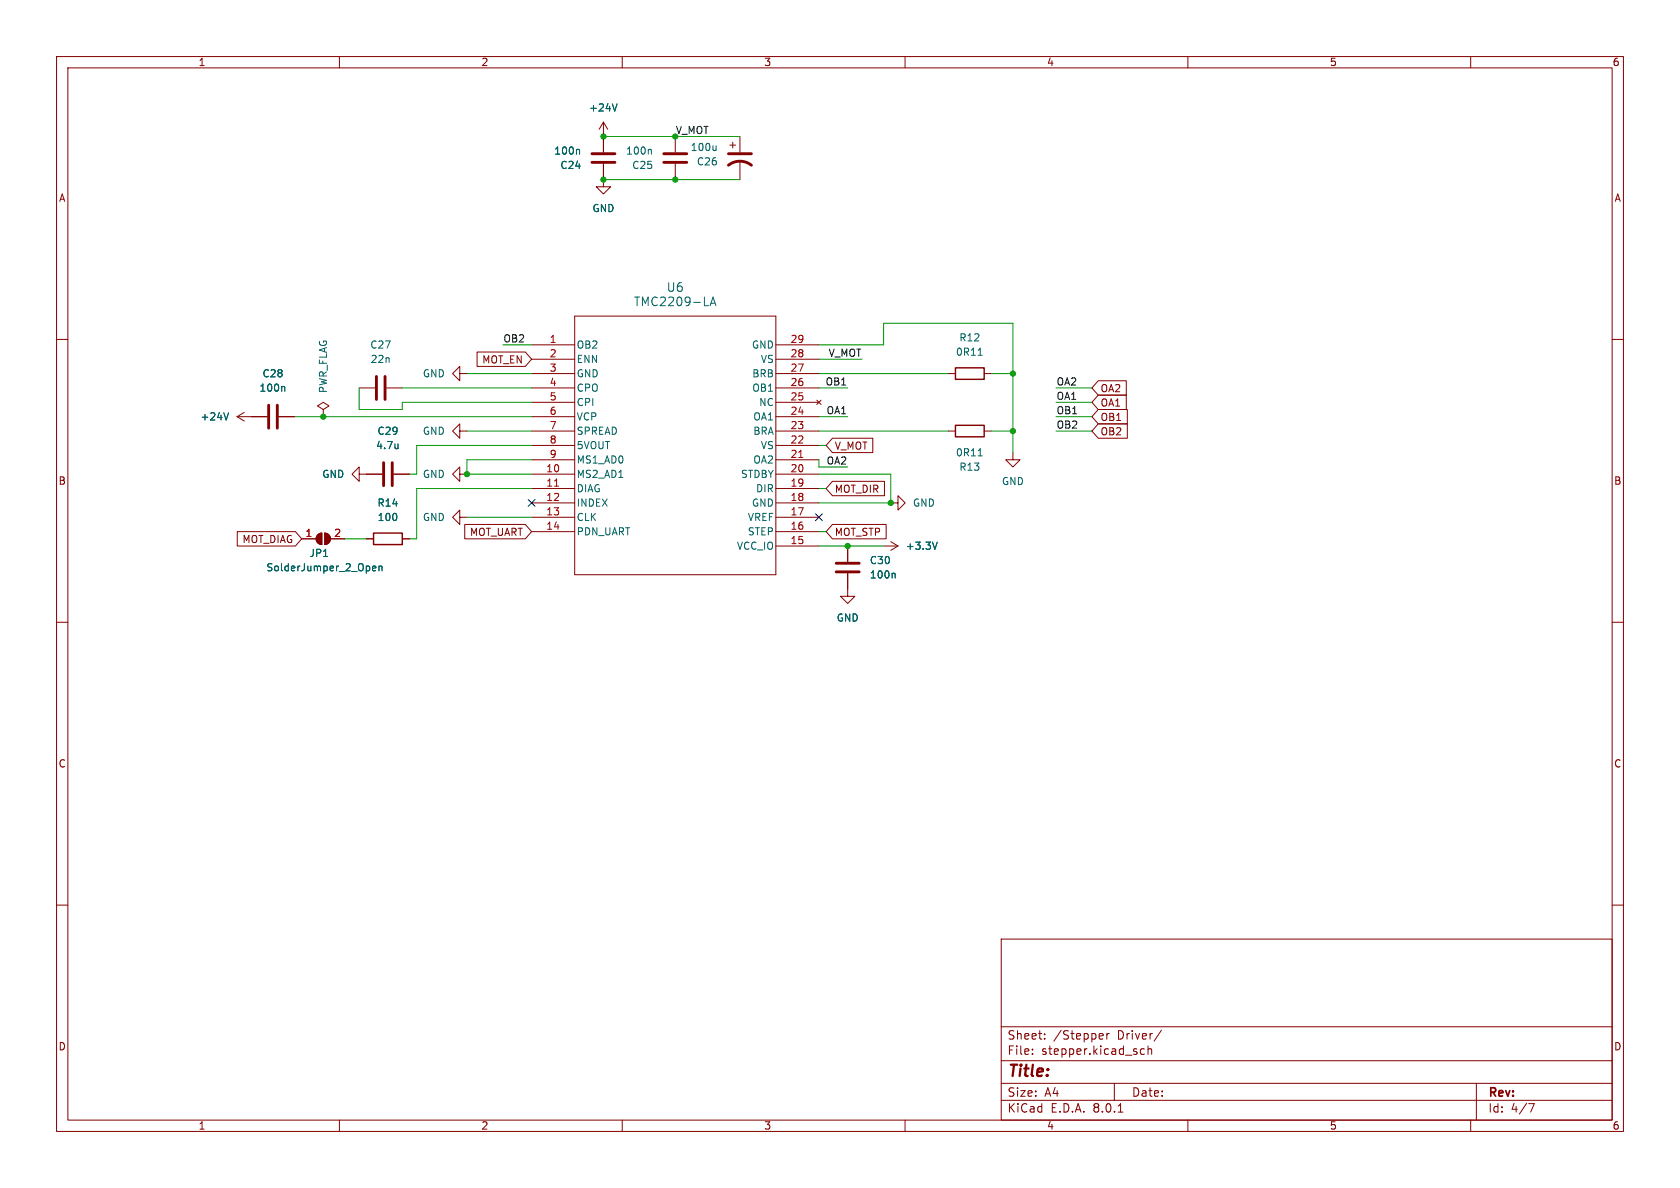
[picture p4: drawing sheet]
<svg xmlns="http://www.w3.org/2000/svg" width="297mm" height="210mm" viewBox="0 0 297 210" stroke-linecap="round" stroke-linejoin="round" font-family="sans-serif">
<g fill="none" stroke="#840000" stroke-width=".18">
<path d="M10 10h277v190h-277zM12 12h273v186h-273zM60 10v2M110 10v2M160 10v2M210 10v2M260 10v2M106.7 29v4h1.2l-1.2 1.3-1.3-1.3h1.3M106.7 21.6l-.8 1.3M106.7 21.6v5.3M106.7 21.6l.7 1.3M119.4 24.1v2.8"/>
<path d="M119.4 29v2.8M129 25.7h1M129.5 25.1v1.1M130.8 24.1v2.8M130.8 28.4v3.4M10 60h2M101.6 55.9h35.6v45.7h-35.6zM285 60h2M41.9 73.7h5.3M41.9 73.7l1.3 .7M43.2 72.9l-1.3 .8M49.3 73.7h2.8"/>
<path d="M57.1 72.4l1.1-.6-1.1-.7-1 .7 1 .6v1.3M57.1 73.7h.1M63.5 68.6h2.8M68.3 68.6h2.8M81.3 76.2v-1.3l-1.3 1.3 1.3 1.3v-1.3h1.2M81.3 66v-1.2l-1.3 1.2 1.3 1.3v-1.3h1.2M84.3 62.2h8.6l1.1 1.3-1.1 1.3h-8.6zM94 61h7.6M94 63.5h7.6M94 78.7h7.6M94 76.2h7.6M94 73.7h7.6"/>
<path d="M94 71.1h7.6M94 68.6h7.6M94 66h7.6M137.2 61h7.6M137.2 63.5h7.6M137.2 78.7h7.6M137.2 76.2h7.6M137.2 73.7h7.6M137.2 71.1h7.6M137.2 68.6h7.6M137.2 66h7.6M144.4 70.7l.8 .8"/>
<path d="M145.2 70.7l-.8 .8M147.2 77.5h7.1v2.5h-7.1l-1.2-1.3zM167.6 76.2h1.3M167.6 66h1.3M174 76.2h1.3M174 66h1.3M194.2 72.4h5.1v2.5h-5.1l-1.2-1.2zM194.2 67.3h4.9v2.6h-4.9l-1.2-1.3zM194.2 74.9h5.1v2.6h-5.1l-1.2-1.3zM194.2 69.8h4.9v2.6h-4.9l-1.2-1.3zM41.9 94h10.3l1.1 1.3-1.1 1.2h-10.3zM53.3 95.3h2.6"/>
<path d="M56.2 94.5l.7-.3v2.1a1.02 1.02 0 0 1-.9-.7 1.02 1.02 0 0 1 .2-1.1zM57.4 94.2a1.02 1.02 0 0 1 1 1.1 1.02 1.02 0 0 1-1 1zM58.4 95.3h2.6M63.5 83.8v-1.2l-1.3 1.2 1.3 1.3v-1.3h4.1M64.8 95.3h1.2M69.6 83.8h2.8M71.1 95.3h1.3M81.3 91.4v-1.2l-1.3 1.2 1.3 1.3v-1.3h1.2M81.3 83.8v-1.2l-1.3 1.2 1.3 1.3v-1.3h1.2M82.2 92.7h10.7l1.1 1.3-1.1 1.3h-10.7zM94 83.8h7.6M94 86.4h7.6"/>
<path d="M94 88.9h7.6M94 91.4h7.6M94 94h7.6M94 81.3h7.6M137.2 83.8h7.6M137.2 86.4h7.6M137.2 88.9h7.6M137.2 91.4h7.6M137.2 94h7.6M137.2 96.5h7.6M137.2 81.3h7.6M147.2 85.1h9.2v2.5h-9.2l-1.2-1.2z"/>
<path d="M147.2 92.7h9.5v2.6h-9.5l-1.2-1.3zM149.9 96.5v2.8M156.2 96.5h2.5M157.5 88.9h1.2v-1.3l1.3 1.3-1.3 1.3v-1.3M157.5 95.8l1.2 .7M158.7 96.5l-1.2 .8M179.1 80v1.3h1.2l-1.2 1.3-1.3-1.3h1.3M10 110h2M149.9 101.3v4.1h1.2l-1.2 1.3-1.3-1.3h1.3M285 110h2M10 160h2M285 160h2"/>
<path d="M177 166h108v32h-108zM60 198v2M110 198v2M160 198v2M177 194.5h108M177 191.5h108M177 187.5h108M177 181.5h108M182.5 186.3v.1M182.5 185.5v.1M184.7 183.6v.1M184.7 182.8v.1"/>
<path d="M194.8 182.7l.2 .4-.7 .1M195 183.6l-.2 .1M195.7 182.7v1M196.1 182.7l-.3 .1-.1 .2M197 191.5v3M197.7 196.6h.8M202.3 185.5l-.4-.1-.3 .3v.4l.1 .2h.6M203 185.5l.2-.1 .3 .1 .1 .9M203 184.9v1.5M205.3 182.1l-1.3 2M210 198v2M260 198v2"/>
<path d="M261 191.5v6.5M270.2 195.1h1l-.6 1.5"/>
</g>
<path d="M98 85.9h.8M141.2 80.9h.7" fill="none" stroke="#a90000" stroke-width=".18"/>
<g fill="none" stroke="#006464" stroke-width=".18">
<path d="M109.1 18.4l-.4 1.2M102.3 26.4l.2 .2v.6M115 26.4l.2 .2v.6M126.6 25.8v.8M126.6 26.5l-.2 .1M125.5 54l.6-1.5 .5 1.5M125.7 53.6h.7M40.4 73l-.4 1.2M50.2 68.3l.1 .2v.7M70.4 78.5v.8M70.4 79.2l-.1 .1M172.9 62.8h.8"/>
<path d="M165.7 95.8l-.4 1.3M172.9 80.6h.8M65.8 100.5l.7-.1-.1-.3h-.4l-.2 .1 .1 .6h.5M67 100.2l.2-.1h.3v.8M67 100.1v.8M158.1 101.3l.2 .2v.7"/>
</g>
<g fill="none" stroke="#840000" stroke-width=".51">
<path d="M104.6 27.2h4.1M104.6 28.7h4.1M117.3 27.2h4.1M117.3 28.7h4.1M128.8 29.2a3.3 3.3 0 0 1 4 0M128.8 27.2h4M47.5 71.6v4.1M49 71.6v4.1M66.5 66.5v4.1M68.1 66.5v4.1M67.8 81.8v4.1M69.3 81.8v4.1"/>
<path d="M147.8 99.6h4.1M147.8 101.1h4.1"/>
</g>
<path d="M168.9 65h5.1v2.1h-5.1zM168.9 75.2h5.1v2h-5.1zM66 94.2h5.1v2.1h-5.1z" fill="none" stroke="#840000" stroke-width=".25"/>
<g fill="#840000" stroke="#840000" stroke-width=".18">
<path d="M56.2 94.5l.7-.3v2.1a1.02 1.02 0 0 1-.9-.7 1.02 1.02 0 0 1 .2-1.1z"/>
<path d="M57.4 94.2a1.02 1.02 0 0 1 1 1.1 1.02 1.02 0 0 1-1 1z"/>
</g>
<g fill="none" stroke="#009600" stroke-width=".18">
<path d="M106.7 24.1h24.1M106.7 31.8h24.1M52.1 73.7h41.9M63.5 68.6v3.8h7.6v-1.3h22.9M71.1 68.6h22.9M82.5 66h11.5M82.5 76.2h11.5M88.9 61h5.1M94 78.7h-20.3v5.1h-1.3M144.8 68.6h5.1M144.8 66h22.8M144.8 61h11.4v-3.8h22.9v22.8"/>
<path d="M144.8 63.5h7.6M144.8 76.2h22.8M144.8 73.7h5.1M144.8 78.7h1.2M175.3 66h3.8M175.3 76.2h3.8M186.7 68.6h6.3M186.7 76.2h6.3M186.7 71.1h6.3M186.7 73.7h6.3M61 95.3h3.8M82.5 91.4h11.5"/>
<path d="M94 81.3h-11.5v2.5h11.5M94 86.4h-20.3v8.9h-1.3M144.8 94h1.2M144.8 96.5h11.4M144.8 86.4h1.2M144.8 83.8h12.7v5.1h-12.7M144.8 81.3v1.3h5.1"/>
</g>
<path d="M93.4 88.3l1.2 1.2M94.6 88.3l-1.2 1.2M144.2 90.8l1.2 1.2M145.4 90.8l-1.2 1.2" fill="none" stroke="#000084" stroke-width=".18"/>
<g fill="#009600" stroke="#009600" stroke-width=".18">
<circle cx="106.7" cy="31.8" r=".46"/>
<circle cx="106.7" cy="24.1" r=".46"/>
<circle cx="119.4" cy="31.8" r=".46"/>
<circle cx="179.1" cy="66" r=".46"/>
<circle cx="157.5" cy="88.9" r=".46"/>
<circle cx="179.1" cy="76.2" r=".46"/>
<circle cx="149.9" cy="96.5" r=".46"/>
<circle cx="57.1" cy="73.7" r=".46"/>
<circle cx="82.5" cy="83.8" r=".46"/>
</g>
<text font-size="2.8" fill="#840000" x="178" y="190.9">Title:</text>
<g font-size="2.1" fill="#006464">
<text x="117.8" y="51.8">U6</text>
<text x="112" y="54.3">TMC2209-LA</text>
</g>
<g font-size="2.1" fill="#840000">
<text x="178" y="184">Sheet:</text>
<text x="186.2" y="184">/Stepper</text>
<text x="197.6" y="184">Driver/</text>
<text x="178" y="186.7">File:</text>
<text x="184.1" y="186.7">stepper.kicad_sch</text>
<text x="178" y="196.9">KiCad</text>
<text x="178" y="194.1">Size:</text>
<text x="184.7" y="194.1">A4</text>
<text x="185.7" y="196.9">E.D.A.</text>
<text x="193.3" y="196.9">8.0.1</text>
<text x="200" y="194.1">Date:</text>
<text x="263" y="194.3">Rev:</text>
<text x="263" y="196.9">Id:</text>
<text x="267.1" y="196.9">4/7</text>
</g>
<g font-size="1.8" fill="#840000">
<text x="35" y="11.9">1</text>
<text x="85" y="11.9">2</text>
<text x="135" y="11.9">3</text>
<text x="185" y="11.9">4</text>
<text x="235" y="11.9">5</text>
<text x="285" y="11.9">6</text>
<text x="10.3" y="35.9">A</text>
<text x="285.3" y="35.9">A</text>
<text x="85.2" y="64.5">MOT_EN</text>
<text x="194.5" y="69.5">OA2</text>
<text x="194.5" y="74.6">OB1</text>
<text x="194.5" y="77.2">OB2</text>
<text x="194.5" y="72.1">OA1</text>
<text x="147.5" y="79.7">V_MOT</text>
<text x="10.3" y="85.9">B</text>
<text x="147.5" y="87.3">MOT_DIR</text>
<text x="285.3" y="85.9">B</text>
<text x="83" y="94.9">MOT_UART</text>
<text x="147.5" y="94.9">MOT_STP</text>
<text x="42.8" y="96.2">MOT_DIAG</text>
<text x="10.3" y="135.9">C</text>
<text x="285.3" y="135.9">C</text>
<text x="10.3" y="185.9">D</text>
<text x="285.3" y="185.9">D</text>
<text x="35" y="199.9">1</text>
<text x="85" y="199.9">2</text>
<text x="135" y="199.9">3</text>
<text x="185" y="199.9">4</text>
<text x="235" y="199.9">5</text>
<text x="285" y="199.9">6</text>
</g>
<g font-size="1.8" fill="#006464">
<text x="104" y="19.9">+24V</text>
<text x="97.9" y="27.5">100n</text>
<text x="110.6" y="27.5">100n</text>
<text x="122" y="26.9">100u</text>
<text x="123.1" y="29.4">C26</text>
<text x="99" y="30.1">C24</text>
<text x="111.7" y="30.1">C25</text>
<text x="104.6" y="37.7">GND</text>
<text x="65.4" y="61.8">C27</text>
<text x="65.4" y="64.4">22n</text>
<text x="101.9" y="61.8">OB2</text>
<text x="101.9" y="64.4">ENN</text>
<text x="132.8" y="61.8">GND</text>
<text x="134.4" y="64.4">VS</text>
<text x="168.9" y="63.1">0R11</text>
<text x="169.5" y="60.6">R12</text>
<text x="45.8" y="69.4">100n</text>
<text x="46.3" y="66.9">C28</text>
<text x="58" y="69.6" transform="rotate(-90 58 69.6)">PWR_FLAG</text>
<text x="74.7" y="66.9">GND</text>
<text x="101.9" y="69.4">CPO</text>
<text x="101.9" y="72">CPI</text>
<text x="101.9" y="66.9">GND</text>
<text x="132.9" y="69.4">OB1</text>
<text x="132.9" y="66.9">BRB</text>
<text x="134.1" y="72">NC</text>
<text x="35.3" y="74.5">+24V</text>
<text x="66.6" y="77.1">C29</text>
<text x="74.7" y="77.1">GND</text>
<text x="101.9" y="74.5">VCP</text>
<text x="101.9" y="77.1">SPREAD</text>
<text x="133.1" y="77.1">BRA</text>
<text x="133.1" y="74.5">OA1</text>
<text x="66.4" y="79.6">4.7u</text>
<text x="101.9" y="79.6">5VOUT</text>
<text x="101.9" y="82.1">MS1_AD0</text>
<text x="133.1" y="82.1">OA2</text>
<text x="134.4" y="79.6">VS</text>
<text x="168.9" y="80.9">0R11</text>
<text x="169.5" y="83.4">R13</text>
<text x="56.9" y="84.7">GND</text>
<text x="66.6" y="89.8">R14</text>
<text x="74.7" y="84.7">GND</text>
<text x="101.9" y="84.7">MS2_AD1</text>
<text x="101.9" y="87.2">DIAG</text>
<text x="101.9" y="89.8">INDEX</text>
<text x="130.9" y="84.7">STDBY</text>
<text x="132.8" y="89.8">GND</text>
<text x="133.6" y="87.2">DIR</text>
<text x="161.3" y="89.8">GND</text>
<text x="177" y="86">GND</text>
<text x="66.7" y="92.3">100</text>
<text x="74.7" y="92.3">GND</text>
<text x="101.9" y="92.3">CLK</text>
<text x="101.9" y="94.8">PDN_UART</text>
<text x="132.1" y="94.8">STEP</text>
<text x="132.1" y="92.3">VREF</text>
<text x="47" y="101.2">SolderJumper_2_Open</text>
<text x="54.6" y="98.7">JP1</text>
<text x="130.2" y="97.4">VCC_IO</text>
<text x="153.7" y="99.9">C30</text>
<text x="160" y="97.4">+3.3V</text>
<text x="153.7" y="102.5">100n</text>
<text x="147.8" y="110.1">GND</text>
</g>
<text font-size="1.8" fill="#009600" x="119.4" y="23.8">V_MOT</text>
<g font-size="1.8" fill="#0f0f0f">
<text x="88.9" y="60.6">OB2</text>
<text x="146.4" y="63.2">V_MOT</text>
<text x="145.8" y="68.2">OB1</text>
<text x="186.7" y="70.8">OA1</text>
<text x="186.7" y="68.2">OA2</text>
<text x="146" y="73.3">OA1</text>
<text x="186.7" y="73.3">OB1</text>
<text x="186.7" y="75.9">OB2</text>
<text x="146" y="82.2">OA2</text>
</g>
<g font-size="1.8" fill="#a90000">
<text x="97.1" y="60.7">1</text>
<text x="97.1" y="63.2">2</text>
<text x="97.1" y="65.8">3</text>
<text x="139.7" y="65.8">27</text>
<text x="139.7" y="63.2">28</text>
<text x="139.7" y="60.7">29</text>
<text x="97.1" y="68.3">4</text>
<text x="97.1" y="70.9">5</text>
<text x="139.7" y="70.9">25</text>
<text x="139.7" y="68.3">26</text>
<text x="97.1" y="73.4">6</text>
<text x="97.1" y="75.9">7</text>
<text x="139.7" y="75.9">23</text>
<text x="139.7" y="73.4">24</text>
<text x="96.5" y="83.6">10</text>
<text x="97.1" y="78.5">8</text>
<text x="97.1" y="81">9</text>
<text x="139.7" y="83.6">20</text>
<text x="139.7" y="81">21</text>
<text x="139.7" y="78.5">22</text>
<text x="96.5" y="86.1">11</text>
<text x="96.5" y="88.6">12</text>
<text x="139.7" y="88.6">18</text>
<text x="139.7" y="86.1">19</text>
<text x="53.9" y="95">1</text>
<text x="59" y="95">2</text>
<text x="96.5" y="91.2">13</text>
<text x="96.5" y="93.7">14</text>
<text x="139.7" y="93.7">16</text>
<text x="139.7" y="91.2">17</text>
<text x="139.7" y="96.3">15</text>
</g>
</svg>
